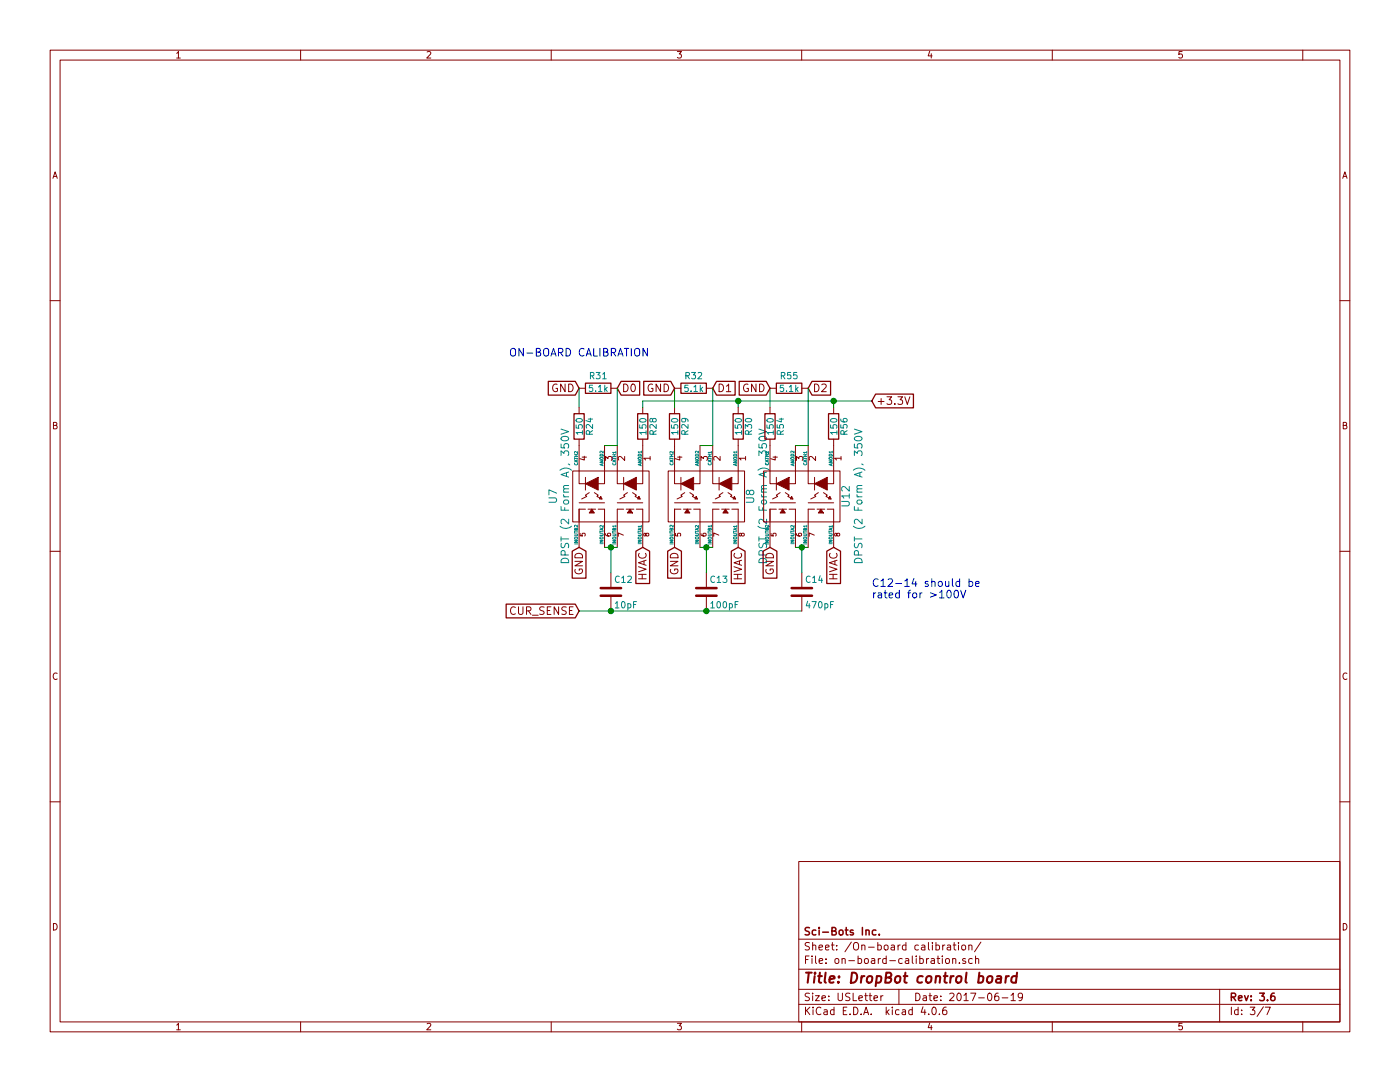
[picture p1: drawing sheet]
EESchema Schematic File Version 2
LIBS:power
LIBS:device
LIBS:transistors
LIBS:conn
LIBS:linear
LIBS:regul
LIBS:74xx
LIBS:cmos4000
LIBS:adc-dac
LIBS:memory
LIBS:xilinx
LIBS:microcontrollers
LIBS:dsp
LIBS:microchip
LIBS:analog_switches
LIBS:motorola
LIBS:texas
LIBS:intel
LIBS:audio
LIBS:interface
LIBS:digital-audio
LIBS:philips
LIBS:display
LIBS:cypress
LIBS:siliconi
LIBS:opto
LIBS:atmel
LIBS:contrib
LIBS:valves
LIBS:wheelerlab
LIBS:dropbot_control_board-cache
EELAYER 25 0
EELAYER END
$Descr USLetter 11000 8500
encoding utf-8
Sheet 3 7
Title "DropBot control board"
Date "2017-06-19"
Rev "3.6"
Comp "Sci-Bots Inc."
Comment1 ""
Comment2 ""
Comment3 ""
Comment4 ""
$EndDescr
$Comp
L AQW216 U7
U 1 1
P 4800 3900
F 0 "U7" H 4800 3450 60  0000 C CNN
F 1 "DPST (2 Form A), 350V" H 4800 3545 60  0000 C CNN
F 2 "SMD_Packages:DIP-8_SMD" H 4800 3900 60  0001 C CNN
F 3 "" H 4800 3900 60  0000 C CNN
F 4 "TLP227G-2(TP1,N,F)" H 4800 3900 60  0001 C CNN "Mfg_Part_No"
	1    4800 3900
	0    1    1    0   
$EndComp
$Comp
L AQW216 U8
U 1 1
P 5550 3900
F 0 "U8" H 5550 4250 60  0000 C CNN
F 1 "DPST (2 Form A), 350V" H 5550 4350 60  0000 C CNN
F 2 "SMD_Packages:DIP-8_SMD" H 5550 3900 60  0001 C CNN
F 3 "" H 5550 3900 60  0000 C CNN
F 4 "TLP227G-2(TP1,N,F)" H 5550 3900 60  0001 C CNN "Mfg_Part_No"
	1    5550 3900
	0    1    1    0   
$EndComp
Text GLabel 4550 3050 0    60   Input ~ 0
GND
$Comp
L C C12
U 1 1
P 4800 4650
F 0 "C12" H 4825 4750 50  0000 L CNN
F 1 "10pF" H 4825 4550 50  0000 L CNN
F 2 "Capacitors_SMD:C_0805" H 4838 4500 50  0001 C CNN
F 3 "" H 4800 4650 50  0000 C CNN
F 4 "CL21C100JECNNWC" H 4800 4650 60  0001 C CNN "Mfg_Part_No"
	1    4800 4650
	1    0    0    -1  
$EndComp
Text GLabel 5050 4300 3    60   Input ~ 0
HVAC
Text GLabel 4850 3050 2    60   Input ~ 0
D0
Text GLabel 5600 3050 2    60   Input ~ 0
D1
$Comp
L R R24
U 1 1
P 4550 3350
F 0 "R24" V 4630 3350 50  0000 C CNN
F 1 "150" V 4550 3350 50  0000 C CNN
F 2 "Resistors_SMD:R_0805" V 4480 3350 50  0001 C CNN
F 3 "" H 4550 3350 50  0000 C CNN
F 4 "RC0805FR-07150RL" H 4550 3350 60  0001 C CNN "Mfg_Part_No"
	1    4550 3350
	1    0    0    -1  
$EndComp
$Comp
L R R28
U 1 1
P 5050 3350
F 0 "R28" V 5130 3350 50  0000 C CNN
F 1 "150" V 5050 3350 50  0000 C CNN
F 2 "Resistors_SMD:R_0805" V 4980 3350 50  0001 C CNN
F 3 "" H 5050 3350 50  0000 C CNN
F 4 "RC0805FR-07150RL" H 5050 3350 60  0001 C CNN "Mfg_Part_No"
	1    5050 3350
	1    0    0    -1  
$EndComp
$Comp
L R R29
U 1 1
P 5300 3350
F 0 "R29" V 5380 3350 50  0000 C CNN
F 1 "150" V 5300 3350 50  0000 C CNN
F 2 "Resistors_SMD:R_0805" V 5230 3350 50  0001 C CNN
F 3 "" H 5300 3350 50  0000 C CNN
F 4 "RC0805FR-07150RL" H 5300 3350 60  0001 C CNN "Mfg_Part_No"
	1    5300 3350
	1    0    0    -1  
$EndComp
$Comp
L R R30
U 1 1
P 5800 3350
F 0 "R30" V 5880 3350 50  0000 C CNN
F 1 "150" V 5800 3350 50  0000 C CNN
F 2 "Resistors_SMD:R_0805" V 5730 3350 50  0001 C CNN
F 3 "" H 5800 3350 50  0000 C CNN
F 4 "RC0805FR-07150RL" H 5800 3350 60  0001 C CNN "Mfg_Part_No"
	1    5800 3350
	1    0    0    -1  
$EndComp
Text Notes 4000 2800 0    60   ~ 0
ON-BOARD CALIBRATION
Text GLabel 4550 4800 0    60   Input ~ 0
CUR_SENSE
Text Notes 6850 4700 0    60   ~ 0
C12-14 should be\nrated for >100V
Wire Wire Line
	4750 3500 4850 3500
$Comp
L C C13
U 1 1
P 5550 4650
F 0 "C13" H 5575 4750 50  0000 L CNN
F 1 "100pF" H 5575 4550 50  0000 L CNN
F 2 "Capacitors_SMD:C_0805" H 5588 4500 50  0001 C CNN
F 3 "" H 5550 4650 50  0000 C CNN
F 4 "CL21C101JECNNWC" H 5550 4650 60  0001 C CNN "Mfg_Part_No"
	1    5550 4650
	1    0    0    -1  
$EndComp
Wire Wire Line
	4750 4300 4850 4300
Text GLabel 4550 4300 3    60   Input ~ 0
GND
Wire Wire Line
	4800 4300 4800 4500
Connection ~ 4800 4300
Wire Wire Line
	4550 4800 6300 4800
Wire Wire Line
	5500 4300 5600 4300
Wire Wire Line
	5550 4500 5550 4300
Connection ~ 5550 4300
Connection ~ 4800 4800
$Comp
L R R31
U 1 1
P 4700 3050
F 0 "R31" V 4600 3050 50  0000 C CNN
F 1 "5.1k" V 4700 3050 50  0000 C CNN
F 2 "Resistors_SMD:R_0805" V 4630 3050 50  0001 C CNN
F 3 "" H 4700 3050 50  0000 C CNN
F 4 "RC0805FR-075K1L" H 4700 3050 60  0001 C CNN "Mfg_Part_No"
	1    4700 3050
	0    1    1    0   
$EndComp
Text GLabel 6850 3150 2    60   Input ~ 0
+3.3V
Wire Wire Line
	4550 3050 4550 3200
Wire Wire Line
	4850 3500 4850 3050
Wire Wire Line
	5050 3200 5050 3150
$Comp
L R R32
U 1 1
P 5450 3050
F 0 "R32" V 5350 3050 50  0000 C CNN
F 1 "5.1k" V 5450 3050 50  0000 C CNN
F 2 "Resistors_SMD:R_0805" V 5380 3050 50  0001 C CNN
F 3 "" H 5450 3050 50  0000 C CNN
F 4 "RC0805FR-075K1L" H 5450 3050 60  0001 C CNN "Mfg_Part_No"
	1    5450 3050
	0    1    1    0   
$EndComp
Wire Wire Line
	5300 3200 5300 3050
Wire Wire Line
	5800 3200 5800 3150
Connection ~ 5800 3150
Wire Wire Line
	5600 3050 5600 3500
Wire Wire Line
	5600 3500 5500 3500
Text GLabel 5300 4300 3    60   Input ~ 0
GND
Text GLabel 5800 4300 3    60   Input ~ 0
HVAC
Wire Wire Line
	5050 3150 6850 3150
Text GLabel 5300 3050 0    60   Input ~ 0
GND
$Comp
L AQW216 U12
U 1 1
P 6300 3900
F 0 "U12" H 6300 4250 60  0000 C CNN
F 1 "DPST (2 Form A), 350V" H 6300 4350 60  0000 C CNN
F 2 "SMD_Packages:DIP-8_SMD" H 6300 3900 60  0001 C CNN
F 3 "" H 6300 3900 60  0000 C CNN
F 4 "TLP227G-2(TP1,N,F)" H 6300 3900 60  0001 C CNN "Mfg_Part_No"
	1    6300 3900
	0    1    1    0   
$EndComp
$Comp
L R R54
U 1 1
P 6050 3350
F 0 "R54" V 6130 3350 50  0000 C CNN
F 1 "150" V 6050 3350 50  0000 C CNN
F 2 "Resistors_SMD:R_0805" V 5980 3350 50  0001 C CNN
F 3 "" H 6050 3350 50  0000 C CNN
F 4 "RC0805FR-07150RL" H 6050 3350 60  0001 C CNN "Mfg_Part_No"
	1    6050 3350
	1    0    0    -1  
$EndComp
$Comp
L R R56
U 1 1
P 6550 3350
F 0 "R56" V 6630 3350 50  0000 C CNN
F 1 "150" V 6550 3350 50  0000 C CNN
F 2 "Resistors_SMD:R_0805" V 6480 3350 50  0001 C CNN
F 3 "" H 6550 3350 50  0000 C CNN
F 4 "RC0805FR-07150RL" H 6550 3350 60  0001 C CNN "Mfg_Part_No"
	1    6550 3350
	1    0    0    -1  
$EndComp
Wire Wire Line
	6550 3200 6550 3150
Connection ~ 6550 3150
Text GLabel 6050 4300 3    60   Input ~ 0
GND
Text GLabel 6550 4300 3    60   Input ~ 0
HVAC
$Comp
L C C14
U 1 1
P 6300 4650
F 0 "C14" H 6325 4750 50  0000 L CNN
F 1 "470pF" H 6325 4550 50  0000 L CNN
F 2 "Capacitors_SMD:C_0805" H 6338 4500 50  0001 C CNN
F 3 "" H 6300 4650 50  0000 C CNN
F 4 "CL21C471JDFNNWG" H 6300 4650 60  0001 C CNN "Mfg_Part_No"
	1    6300 4650
	1    0    0    -1  
$EndComp
Wire Wire Line
	6250 4300 6350 4300
Wire Wire Line
	6300 4500 6300 4300
Connection ~ 6300 4300
Connection ~ 5550 4800
Text GLabel 6350 3050 2    60   Input ~ 0
D2
$Comp
L R R55
U 1 1
P 6200 3050
F 0 "R55" V 6100 3050 50  0000 C CNN
F 1 "5.1k" V 6200 3050 50  0000 C CNN
F 2 "Resistors_SMD:R_0805" V 6130 3050 50  0001 C CNN
F 3 "" H 6200 3050 50  0000 C CNN
F 4 "RC0805FR-075K1L" H 6200 3050 60  0001 C CNN "Mfg_Part_No"
	1    6200 3050
	0    1    1    0   
$EndComp
Wire Wire Line
	6050 3200 6050 3050
Wire Wire Line
	6350 3050 6350 3500
Text GLabel 6050 3050 0    60   Input ~ 0
GND
Wire Wire Line
	6350 3500 6250 3500
$EndSCHEMATC
